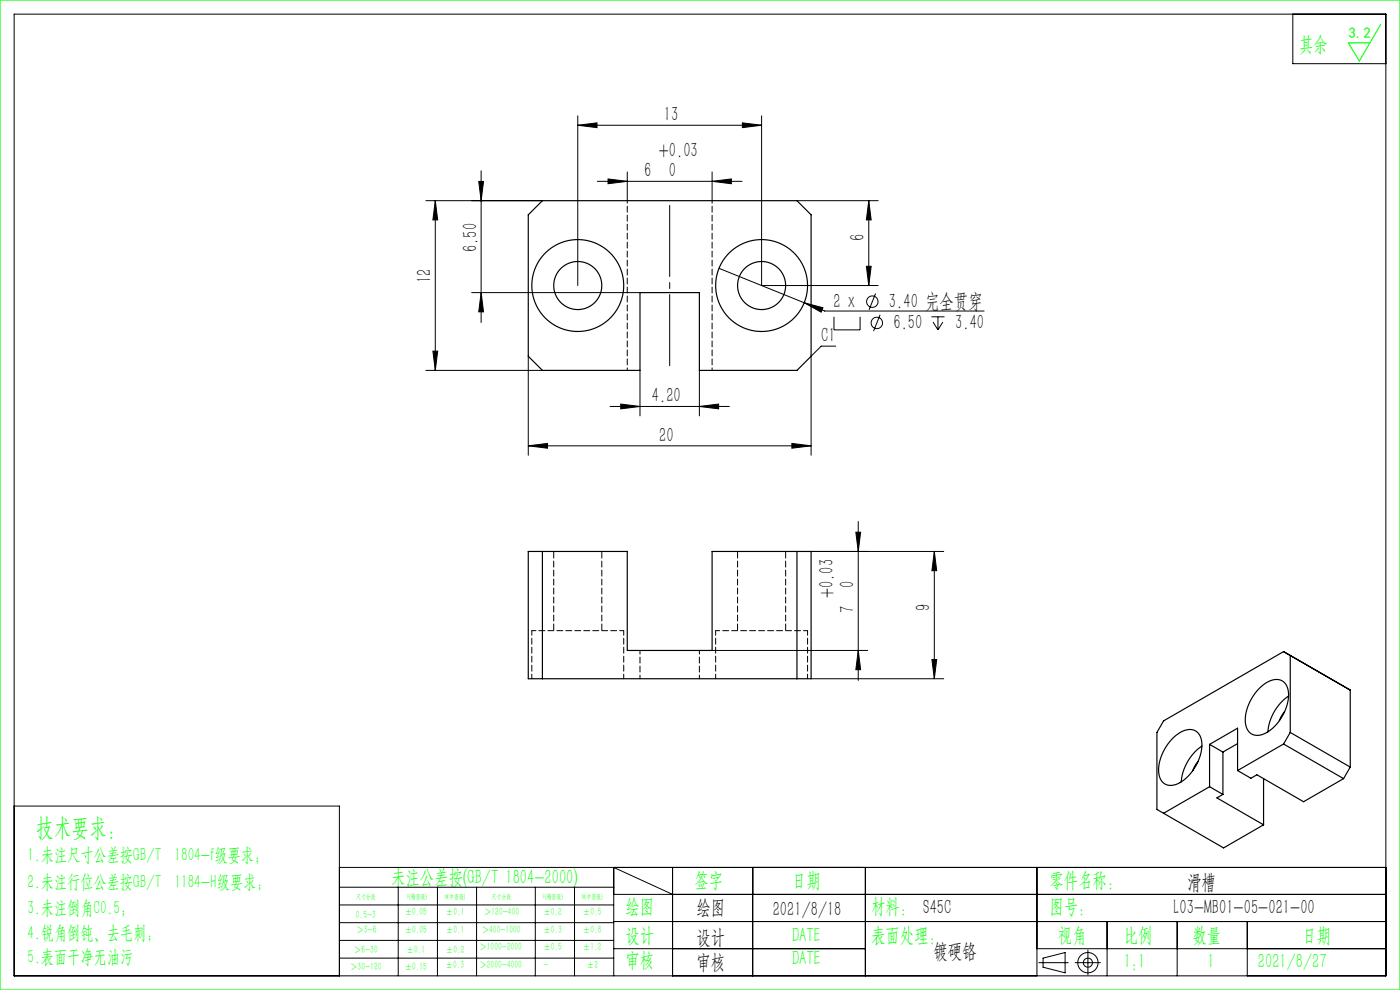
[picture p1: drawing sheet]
<svg xmlns="http://www.w3.org/2000/svg" width="297mm" height="210mm" viewBox="0 0 297 210" stroke-linecap="round" stroke-linejoin="round" font-family="sans-serif">
<g fill="none" stroke="#000" stroke-width=".21">
<path d="M3 3h291v204h-291zM274.3 3v10.5h19.7M101.6 38.5h1l-.5 4.1zM102.1 36.2v32.2M122.6 26.6l4-.5v1zM122.6 24.6v36M122.6 26.6h39M126.7 38.5h30.7M129 38l4.1 .5-4.1 .5zM133.1 36.5v6.1M151.1 38.5l4-.5v1zM151.1 36.5v6.1"/>
<path d="M157.5 26.1l4.1 .5-4.1 .5zM161.6 24.6v36h24.7M90.3 42.6h24.8M92.3 42.6l.6 4h-1.1zM92.3 42.6v36M152.5 56.9l22.4 9.1h33.9M169.1 42.6h17.2M183.8 56.5h1l-.5 4.1zM184.3 42.6l.5 4h-1zM184.3 42.6v18M90.3 78.6h24.8M91.8 74.5h1.1l-.6 4.1z"/>
<path d="M100.1 62.1h35.7M102.1 62.1l.5 4h-1zM112.1 75.6v21M135.8 78.6v9.6M148.4 78.6v9.6M170.6 64.2l4 1.1-.4 .9zM176.9 67.2v2.8h5.6v-2.8M177.3 73.4h-3.1l-2.1 2.2v21M185.7 62.3l-1.3 3.4M186.7 66.8l-1.4 3.4M197.6 67.2h2.8M197.9 68.3l1.1 1.7"/>
<path d="M199 67.2v2.8M200 68.3l-1 1.7M112.1 94.6l4-.5v1zM112.1 94.6h60M129.4 86.2h25.3M131.7 85.7l4.1 .5-4.1 .5zM148.4 86.2l4-.5v1zM168 94.1l4.1 .5-4.1 .5zM172.1 117h28.1M181.6 112.9h1l-.5 4.1zM182.1 110.6v33.7M198.2 117l.5 4.1h-1z"/>
<path d="M198.2 117v27M151.1 138h33M182.1 138l.5 4.1h-1zM197.7 139.9h1l-.5 4.1zM172.1 144h28.1M3 171h69v36M72 184h222M72 188.2h58.2M72 192h58.2M72 195.7h58.2M72 199.5h58.2M84.5 188.2v18.8"/>
<path d="M92.8 188.2v18.8M101.1 188.2v18.8M113.6 188.2v18.8M121.9 188.2v18.8M130.2 189.7h163.8M130.2 195.5h163.8M142.7 189.7l-12.5-5.7v23M142.7 184v23M159.7 184v23M183.6 184v23M220 184v23M234.9 195.5v11.5"/>
<path d="M249.7 195.5v11.5M264.6 195.5v11.5M72 203.2h58.2M130.2 201.2h53.4M220 201.2h74M220.4 204.2h6.2M221.3 203.2l4.7-1.1v4.3l-4.7-1.2zM228.1 204.2h5.3M230.8 201.5v5.3"/>
<circle cx="185.1" cy="64" r="1.21"/>
<circle cx="186" cy="68.5" r="1.21"/>
<circle cx="230.8" cy="204.2" r="2.15"/>
<circle cx="230.8" cy="204.2" r=".96"/>
</g>
<path d="M142.1 43.6v34" fill="none" stroke="#000" stroke-width=".21" stroke-dasharray="30.5 1.3 1.3 1.3" stroke-dashoffset="15.4"/>
<path d="M0 0h297v210h-297zM292.9 5.2l-4.5 7.7-2.4-3.8h4.6" fill="none" stroke="#0f0" stroke-width=".25"/>
<g fill="#000">
<path d="M129 38l4.1 .5-4.1 .5zM151.1 38.5l4-.5v1zM112.1 94.6l4-.5v1zM168 94.1l4.1 .5-4.1 .5zM122.6 26.6l4-.5v1zM157.5 26.1l4.1 .5-4.1 .5zM170.6 64.2l3.6 2 .4-.9z"/>
<path d="M183.8 56.5h1l-.5 4.1zM184.3 42.6l.5 4h-1zM102.1 62.1l.5 4h-1zM101.6 38.5h1l-.5 4.1zM91.8 74.5h1.1l-.6 4.1zM92.3 42.6l.6 4h-1.1zM182.1 138l.5 4.1h-1zM181.6 112.9h1l-.5 4.1z"/>
<path d="M148.4 86.2l4-.5v1zM131.7 85.7l4.1 .5-4.1 .5z"/>
<path d="M197.7 139.9h1l-.5 4.1zM198.2 117l.5 4.1h-1z"/>
</g>
<g fill="none" stroke="#000" stroke-width=".25">
<path d="M112.1 45.6l3-3h54l3 3v30l-3 3h-20.7v-16.5h-12.6v16.5h-20.7l-3-3zM112.1 117h21v21h18v-21h21v27h-60zM115.1 117v27M169.1 117v27M248.8 156.6a4.4 4.4 0 0 1 4.7-1.6 3.7 3.7 0 0 1 1.4 4.2 9.6 9.6 0 0 1-5.6 7.3 2.63 2.63 0 0 1-3.5-2.9 10.1 10.1 0 0 1 3-7zM255 158.3a10.3 10.3 0 0 0-4.4 7.5M256.6 157.9l5.9-3.4v9M256.6 157.9v9M256.6 157.9l2.8 1.6M259.4 159.5v9M262.5 157.7l-3.1 1.8M267.2 146a4.4 4.4 0 0 1 4.7-1.6 3.7 3.7 0 0 1 1.4 4.2 9.6 9.6 0 0 1-5.6 7.2 2.63 2.63 0 0 1-3.5-2.8 10.1 10.1 0 0 1 3-7z"/>
<path d="M272.3 157.8l-9.8 5.7M272.3 157.8l12.7 7.4M272.5 150.9l-.7 1.1-.4 .9M273.4 147.7a10.3 10.3 0 0 0-4.4 7.5M273.7 155.4v-16.4l12.7 7.4v16.3M273.7 155.4l-1.4 2.4M273.7 155.4l12.7 7.3M285 145.6l-12.7-7.4-25.5 14.7-1.4 2.5v16.3l1.4 .8M246.8 172.5l12.8 7.4 8.5-4.9M254.1 161.6l-.7 1-.4 .9M256.6 166.9l-9.8 5.6M256.6 166.9l2.8 1.6"/>
<path d="M259.4 168.5l-1.2 .7 9.9 5.8M262.5 163.5l2.9 1.6 1.2-.8 9.9 5.8 8.5-4.9M268.1 165.2v9.8M286.4 162.7l-1.4 2.5"/>
<circle cx="122.6" cy="60.6" r="9.7"/>
<circle cx="122.6" cy="60.6" r="5.1"/>
<circle cx="161.6" cy="60.6" r="9.7"/>
<circle cx="161.6" cy="60.6" r="5.1"/>
</g>
<path d="M133.1 42.6v36M151.1 42.6v36" fill="none" stroke="#000" stroke-width=".21" stroke-dasharray="1.3 .6" stroke-dashoffset=".7"/>
<path d="M132.3 133.8h-19.5M171.3 133.8h-19.5" fill="none" stroke="#000" stroke-width=".21" stroke-dasharray="1.3 .6" stroke-dashoffset=".4"/>
<path d="M135.8 138v6M148.4 138v6" fill="none" stroke="#000" stroke-width=".21" stroke-dasharray="1.3 .6" stroke-dashoffset=".5"/>
<path d="M112.8 133.8v10.2M151.8 133.8v10.2M132.3 144v-10.2M171.3 144v-10.2" fill="none" stroke="#000" stroke-width=".21" stroke-dasharray="1.3 .6" stroke-dashoffset=".3"/>
<path d="M117.5 117v16.8M156.5 117v16.8M127.7 133.8v-16.8M166.7 133.8v-16.8" fill="none" stroke="#000" stroke-width=".21" stroke-dasharray="1.3 .6" stroke-dashoffset="-.1"/>
<text font-size="5.4" fill="#0f0" x="7.7" y="177.2">技术要求：</text>
<g font-size="4.4" fill="#0f0">
<text x="275.6" y="10.8">其余</text>
<text x="83" y="187.5">未注公差按(GB/T 1804-2000)</text>
<text x="147.3" y="188">签字</text>
<text x="168" y="188">日期</text>
<text x="222.6" y="188">零件名称：</text>
<text x="132.7" y="193.6">绘图</text>
<text x="184.8" y="193.6">材料： S45C</text>
<text x="222.6" y="193.6">图号：</text>
<text x="132.7" y="199.8">设计</text>
<text x="168" y="199.8">DATE</text>
<text x="184.8" y="199.8">表面处理：</text>
<text x="224.4" y="199.8">视角</text>
<text x="238.4" y="199.8">比例</text>
<text x="253" y="199.8">数量</text>
<text x="276.3" y="199.8">日期</text>
<text x="132.7" y="205.1">审核</text>
<text x="168" y="204.6">DATE</text>
<text x="238.4" y="205.3">1:1</text>
<text x="256.2" y="205.3">1</text>
<text x="266.9" y="205.3">2021/8/27</text>
</g>
<g font-size="4.4">
<text x="140.8" y="25.7">13</text>
<text x="139.8" y="33.2">+0.03</text>
<text x="136.7" y="37.6">6</text>
<text x="141.9" y="37.6">0</text>
<text x="101.2" y="53.5" transform="rotate(-90 101.2 53.5)">6.50</text>
<text x="183.4" y="51.2" transform="rotate(-90 183.4 51.2)">6</text>
<text x="91.5" y="60" transform="rotate(-90 91.5 60)">12</text>
<text x="176.8" y="65.3">2 x</text>
<text x="188.6" y="65.3">3.40 完全贯穿</text>
<text x="189.5" y="69.8">6.50</text>
<text x="202.6" y="69.8">3.40</text>
<text x="174.2" y="72.6">C1</text>
<text x="138.3" y="85.3">4.20</text>
<text x="139.8" y="93.7">20</text>
<text x="181.2" y="124.8" transform="rotate(-90 181.2 124.8)">0</text>
<text x="176.8" y="126.9" transform="rotate(-90 176.8 126.9)">+0.03</text>
<text x="181.2" y="130" transform="rotate(-90 181.2 130)">7</text>
<text x="197.3" y="129.6" transform="rotate(-90 197.3 129.6)">9</text>
<text x="251.8" y="188.6">滑槽</text>
<text x="147.8" y="194">绘图</text>
<text x="163.9" y="194.3">2021/8/18</text>
<text x="249" y="194">L03-MB01-05-021-00</text>
<text x="147.8" y="200.2">设计</text>
<text x="198" y="203.3">镀硬铬</text>
<text x="147.8" y="205.5">审核</text>
</g>
<g font-size="4" fill="#0f0">
<text x="5.9" y="182.6">1.未注尺寸公差按GB/T 1804-f级要求；</text>
<text x="5.9" y="188.4">2.未注行位公差按GB/T 1184-H级要求；</text>
<text x="5.9" y="193.9">3.未注倒角C0.5；</text>
<text x="5.9" y="199.2">4.锐角倒钝、去毛刺；</text>
<text x="5.9" y="204.2">5.表面干净无油污</text>
</g>
<text font-size="3.2" fill="#0f0" x="286.1" y="8">3.2</text>
<g font-size="2.3" fill="#0f0">
<text x="75.5" y="194.7">0.5-3</text>
<text x="75.6" y="198">＞3-6</text>
<text x="85.9" y="194.2">±0.05</text>
<text x="85.9" y="198">±0.05</text>
<text x="94.6" y="194.2">±0.1</text>
<text x="94.6" y="198">±0.1</text>
<text x="102.2" y="198">＞400-1000</text>
<text x="102.7" y="194.2">＞120-400</text>
<text x="115.3" y="194.2">±0.2</text>
<text x="115.3" y="198">±0.3</text>
<text x="123.7" y="194.2">±0.5</text>
<text x="123.7" y="198">±0.8</text>
<text x="75.1" y="202.2">＞6-30</text>
<text x="86.3" y="202.2">±0.1</text>
<text x="94.6" y="202.2">±0.2</text>
<text x="101.7" y="201.6">＞1000-2000</text>
<text x="115.3" y="201.6">±0.5</text>
<text x="123.7" y="201.6">±1.2</text>
<text x="74.3" y="205.8">＞30-120</text>
<text x="85.9" y="205.8">±0.15</text>
<text x="94.5" y="205.4">±0.3</text>
<text x="101.7" y="205.4">＞2000-4000</text>
<text x="115.3" y="205.4">-</text>
<text x="124.5" y="205.4">±2</text>
</g>
<g font-size="1.5" fill="#0f0">
<text x="75.5" y="190.6">尺寸分段</text>
<text x="86.4" y="190.6">F(精密级)</text>
<text x="94.4" y="190.6">M(中密级)</text>
<text x="104.3" y="190.6">尺寸分段</text>
<text x="115.2" y="190.6">F(精密级)</text>
<text x="123.5" y="190.6">M(中密级)</text>
</g>
</svg>
